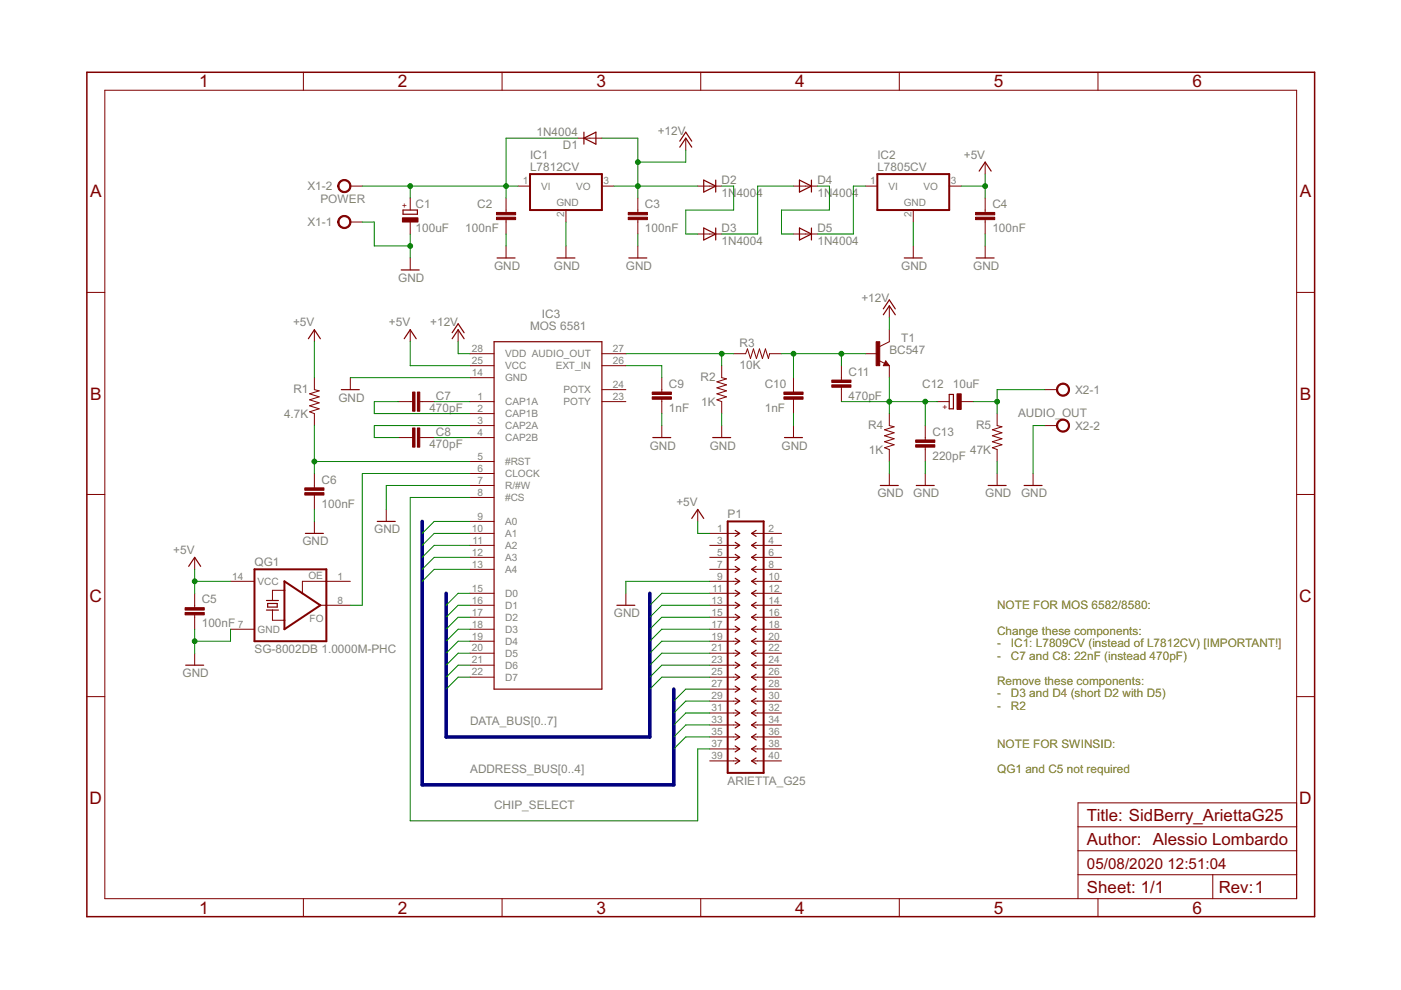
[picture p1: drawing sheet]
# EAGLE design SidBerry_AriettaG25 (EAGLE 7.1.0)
FRAME1 (A4L-LOC): AUTHOR: Alessio Lombardo; REV: 1

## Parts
C1  100uF  CPOL-EUE2.5-6  [E2,5-6]
C2  100nF  C-EU025-024X044  [C025-024X044]
C3  100nF  C-EU025-024X044  [C025-024X044]
C4  100nF  C-EU025-024X044  [C025-024X044]
C5  100nF  C-EU025-024X044  [C025-024X044]
C6  100nF  C-EU025-024X044  [C025-024X044]
C7  470pF  C-EU025-024X044  [C025-024X044]
C8  470pF  C-EU025-024X044  [C025-024X044]
C9  1nF  C-EU025-024X044  [C025-024X044]
C10  1nF  C-EU025-024X044  [C025-024X044]
C11  470pF  C-EU025-024X044  [C025-024X044]
C12  10uF  CPOL-EUE2.5-5  [E2,5-5]
C13  220pF  C-EU025-024X044  [C025-024X044]
D1  1N4004  [DO41-10]
D2  1N4004  [DO41-10]
D3  1N4004  [DO41-10]
D4  1N4004  [DO41-10]
D5  1N4004  [DO41-10]
IC1  L7812CV  7812TV  [TO220V]
IC2  L7805CV  7805TV  [TO220V]
IC3  MOS 6581  SID_6581  [DIL28-6]
P1  ARIETTA_G25  M-2X20-DIL-100  [DIL-100-2X20]
QG1  SG-8002DB 1.0000M-PHC  SG51  [SG51]
R1  4.7K  R-US_0207/10  [0207/10]
R2  1K  R-US_0207/10  [0207/10]
R3  10K  R-US_0207/10  [0207/10]
R4  1K  R-US_0207/10  [0207/10]
R5  47K  R-US_0207/10  [0207/10]
T1  BC547  BC547-NPN-TO92-CBE  [TO92-CBE]
X1  POWER  AK500/2  [AK500/2]
X2  AUDIO_OUT  AK500/2  [AK500/2]

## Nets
+5V: C4.1 C5.1 IC2.3(VO) IC3.25(VCC) P1.1 QG1.14(VCC) R1.2
+12V: C3.1 D1.A D2.A IC1.3(VO) IC3.28(VDD) T1.C
ADDRESS_BUS0: IC3.9(A0) P1.27
ADDRESS_BUS1: IC3.10(A1) P1.29
ADDRESS_BUS2: IC3.11(A2) P1.31
ADDRESS_BUS3: IC3.12(A3) P1.33
ADDRESS_BUS4: IC3.13(A4) P1.35
CHIP_SELECT: IC3.8(#CS) P1.37
DATA_BUS0: IC3.15(D0) P1.25
DATA_BUS1: IC3.16(D1) P1.23
DATA_BUS2: IC3.17(D2) P1.21
DATA_BUS3: IC3.18(D3) P1.19
DATA_BUS4: IC3.19(D4) P1.17
DATA_BUS5: IC3.20(D5) P1.15
DATA_BUS6: IC3.21(D6) P1.13
DATA_BUS7: IC3.22(D7) P1.11
GND: C1.- C2.2 C3.2 C4.2 C5.2 C6.2 C9.2 C10.2 C13.2 IC1.2(GND) IC2.2(GND) IC3.7(R/#W) IC3.14(GND) P1.9 QG1.7(GND) R2.1 R4.1 R5.1 X1.1 X2.2
N$1: IC3.6(CLOCK) QG1.8(FO)
N$2: C9.1 IC3.26(EXT_IN)
N$3: D2.C D3.A
N$4: D3.C D4.A
N$5: D4.C D5.A
N$6: D5.C IC2.1(VI)
N$7: C8.2 IC3.4(CAP2B)
N$8: C8.1 IC3.3(CAP2A)
N$9: C7.1 IC3.2(CAP1B)
N$10: C7.2 IC3.1(CAP1A)
N$11: C6.1 IC3.5(#RST) R1.1
N$12: IC3.27(AUDIO_OUT) R2.2 R3.1
N$13: C1.+ C2.1 D1.C IC1.1(VI) X1.2
N$14: C12.- R5.2 X2.1
N$15: C10.1 C11.1 R3.2 T1.B
N$16: C11.2 C12.+ C13.1 R4.2 T1.E
Unconnected: IC3.23(POTY) IC3.24(POTX) P1.2 P1.3 P1.4 P1.5 P1.6 P1.7 P1.8 P1.10 P1.12 P1.14 P1.16 P1.18 P1.20 P1.22 P1.24 P1.26 P1.28 P1.30 P1.32 P1.34 P1.36 P1.38 P1.39 P1.40 QG1.1(OE)

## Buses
ADDRESS_BUS[0..4]
DATA_BUS[0..7]

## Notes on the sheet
- NOTE FOR MOS 6582/8580:
  
  Change these components:
  -   IC1: L7809CV (instead of L7812CV) [IMPORTANT!]
  -   C7 and C8: 22nF (instead 470pF)
  
  Remove these components:
  -   D3 and D4 (short D2 with D5)
  -   R2
  
  
  NOTE FOR SWINSID:
  
  QG1 and C5 not required

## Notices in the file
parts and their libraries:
con-headers-jp: Copyright (C) 2008, Bob Starr
